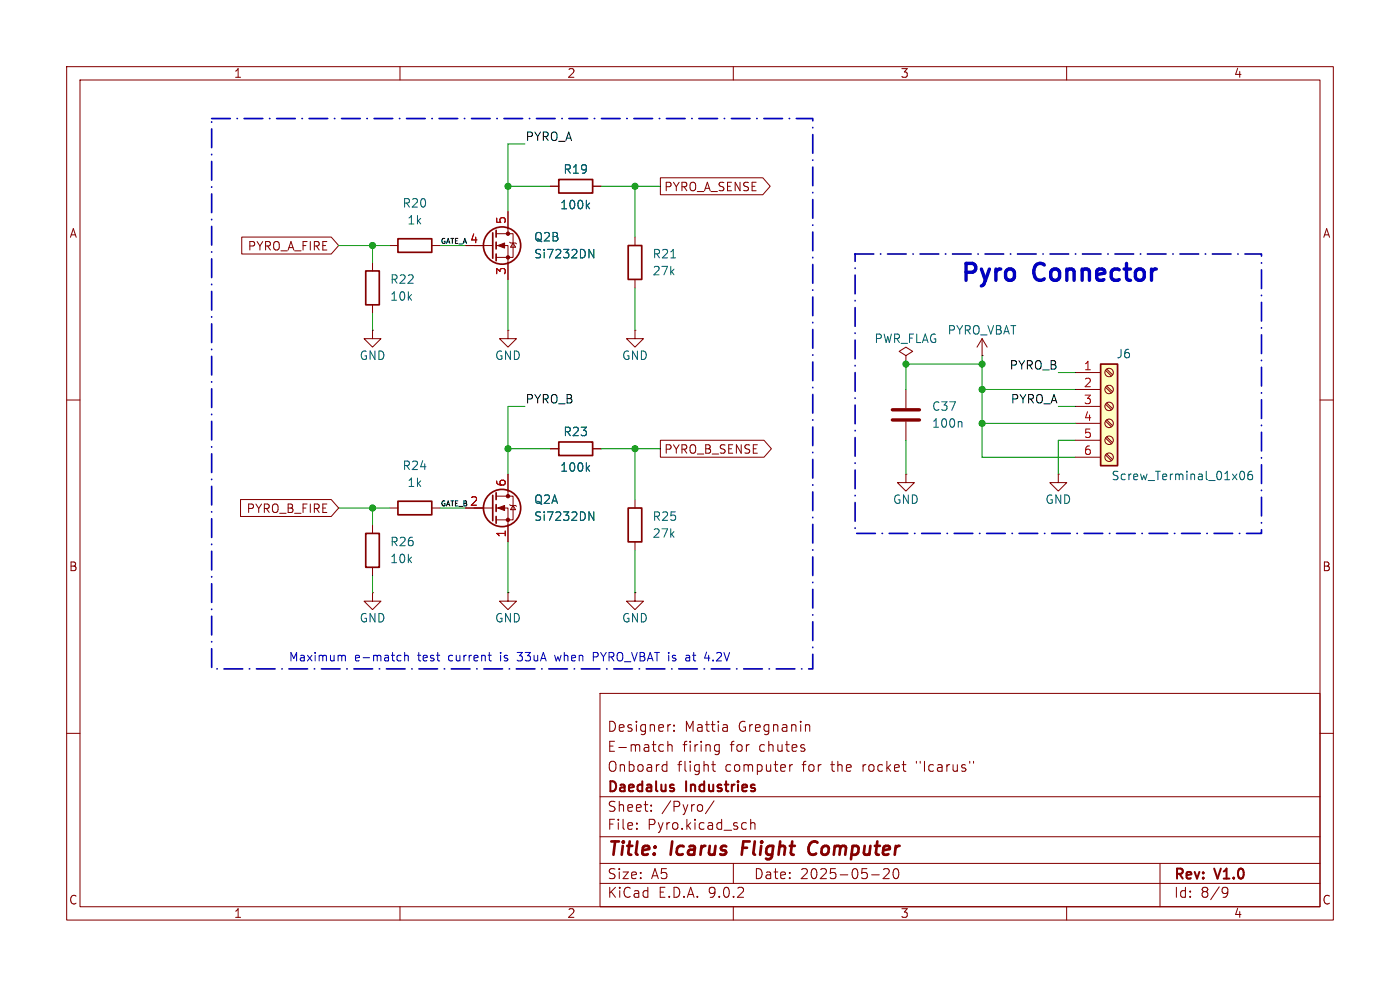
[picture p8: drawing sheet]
(kicad_sch
 (version 20250114)
 (generator "eeschema")
 (generator_version "9.0")
 (paper "A5")
 (title_block
  (title "Icarus Flight Computer")
  (date "2025-05-20")
  (rev "V1.0")
  (company "Daedalus Industries")
  (comment 1 "Onboard flight computer for the rocket \"Icarus\"")
  (comment 2 "E-match firing for chutes")
  (comment 3 "Designer: Mattia Gregnanin"))
 (lib_symbols
  (symbol "Connector:Screw_Terminal_01x06"
   (pin_names
    (offset 1.016) (hide yes)) (exclude_from_sim no) (in_bom yes) (on_board yes)
   (property "Reference" "J" (at 0 7.62 0) (effects (font (size 1.27 1.27))))
   (property "Value" "Screw_Terminal_01x06" (at 0 -10.16 0) (effects (font (size 1.27 1.27))))
   (property "Footprint" "" (at 0 0 0) (effects (font (size 1.27 1.27)) (hide yes)))
   (property "Datasheet" "~" (at 0 0 0) (effects (font (size 1.27 1.27)) (hide yes)))
   (property "Description" "Generic screw terminal, single row, 01x06, script generated (kicad-library-utils/schlib/autogen/connector/)" (at 0 0 0) (effects (font (size 1.27 1.27)) (hide yes)))
   (symbol "Screw_Terminal_01x06_1_1"
    (rectangle (start -1.27 6.35) (end 1.27 -8.89) (stroke (width 0.254) (type default)) (fill (type background)))
    (polyline (pts (xy -0.5334 5.4102) (xy 0.3302 4.572)) (stroke (width 0.1524) (type default)) (fill (type none)))
    (polyline (pts (xy -0.5334 2.8702) (xy 0.3302 2.032)) (stroke (width 0.1524) (type default)) (fill (type none)))
    (polyline (pts (xy -0.5334 0.3302) (xy 0.3302 -0.508)) (stroke (width 0.1524) (type default)) (fill (type none)))
    (polyline (pts (xy -0.5334 -2.2098) (xy 0.3302 -3.048)) (stroke (width 0.1524) (type default)) (fill (type none)))
    (polyline (pts (xy -0.5334 -4.7498) (xy 0.3302 -5.588)) (stroke (width 0.1524) (type default)) (fill (type none)))
    (polyline (pts (xy -0.5334 -7.2898) (xy 0.3302 -8.128)) (stroke (width 0.1524) (type default)) (fill (type none)))
    (polyline (pts (xy -0.3556 5.588) (xy 0.508 4.7498)) (stroke (width 0.1524) (type default)) (fill (type none)))
    (polyline (pts (xy -0.3556 3.048) (xy 0.508 2.2098)) (stroke (width 0.1524) (type default)) (fill (type none)))
    (polyline (pts (xy -0.3556 0.508) (xy 0.508 -0.3302)) (stroke (width 0.1524) (type default)) (fill (type none)))
    (polyline (pts (xy -0.3556 -2.032) (xy 0.508 -2.8702)) (stroke (width 0.1524) (type default)) (fill (type none)))
    (polyline (pts (xy -0.3556 -4.572) (xy 0.508 -5.4102)) (stroke (width 0.1524) (type default)) (fill (type none)))
    (polyline (pts (xy -0.3556 -7.112) (xy 0.508 -7.9502)) (stroke (width 0.1524) (type default)) (fill (type none)))
    (circle (center 0 5.08) (radius 0.635) (stroke (width 0.1524) (type default)) (fill (type none)))
    (circle (center 0 2.54) (radius 0.635) (stroke (width 0.1524) (type default)) (fill (type none)))
    (circle (center 0 0) (radius 0.635) (stroke (width 0.1524) (type default)) (fill (type none)))
    (circle (center 0 -2.54) (radius 0.635) (stroke (width 0.1524) (type default)) (fill (type none)))
    (circle (center 0 -5.08) (radius 0.635) (stroke (width 0.1524) (type default)) (fill (type none)))
    (circle (center 0 -7.62) (radius 0.635) (stroke (width 0.1524) (type default)) (fill (type none)))
    (pin passive line (at -5.08 5.08 0) (length 3.81) (name "Pin_1" (effects (font (size 1.27 1.27)))) (number "1" (effects (font (size 1.27 1.27)))))
    (pin passive line (at -5.08 2.54 0) (length 3.81) (name "Pin_2" (effects (font (size 1.27 1.27)))) (number "2" (effects (font (size 1.27 1.27)))))
    (pin passive line (at -5.08 0 0) (length 3.81) (name "Pin_3" (effects (font (size 1.27 1.27)))) (number "3" (effects (font (size 1.27 1.27)))))
    (pin passive line (at -5.08 -2.54 0) (length 3.81) (name "Pin_4" (effects (font (size 1.27 1.27)))) (number "4" (effects (font (size 1.27 1.27)))))
    (pin passive line (at -5.08 -5.08 0) (length 3.81) (name "Pin_5" (effects (font (size 1.27 1.27)))) (number "5" (effects (font (size 1.27 1.27)))))
    (pin passive line (at -5.08 -7.62 0) (length 3.81) (name "Pin_6" (effects (font (size 1.27 1.27)))) (number "6" (effects (font (size 1.27 1.27))))))
   (embedded_fonts no))
  (symbol "Device:C"
   (pin_numbers (hide yes))
   (pin_names
    (offset 0.254)) (exclude_from_sim no) (in_bom yes) (on_board yes)
   (property "Reference" "C" (at 0.635 2.54 0) (effects (font (size 1.27 1.27)) (justify left)))
   (property "Value" "C" (at 0.635 -2.54 0) (effects (font (size 1.27 1.27)) (justify left)))
   (property "Footprint" "" (at 0.9652 -3.81 0) (effects (font (size 1.27 1.27)) (hide yes)))
   (property "Datasheet" "~" (at 0 0 0) (effects (font (size 1.27 1.27)) (hide yes)))
   (property "Description" "Unpolarized capacitor" (at 0 0 0) (effects (font (size 1.27 1.27)) (hide yes)))
   (symbol "C_0_1"
    (polyline (pts (xy -2.032 0.762) (xy 2.032 0.762)) (stroke (width 0.508) (type default)) (fill (type none)))
    (polyline (pts (xy -2.032 -0.762) (xy 2.032 -0.762)) (stroke (width 0.508) (type default)) (fill (type none))))
   (symbol "C_1_1"
    (pin passive line (at 0 3.81 270) (length 2.794) (name "~" (effects (font (size 1.27 1.27)))) (number "1" (effects (font (size 1.27 1.27)))))
    (pin passive line (at 0 -3.81 90) (length 2.794) (name "~" (effects (font (size 1.27 1.27)))) (number "2" (effects (font (size 1.27 1.27))))))
   (embedded_fonts no))
  (symbol "Device:R"
   (pin_numbers (hide yes))
   (pin_names
    (offset 0)) (exclude_from_sim no) (in_bom yes) (on_board yes)
   (property "Reference" "R" (at 2.032 0 90) (effects (font (size 1.27 1.27))))
   (property "Value" "R" (at 0 0 90) (effects (font (size 1.27 1.27))))
   (property "Footprint" "" (at -1.778 0 90) (effects (font (size 1.27 1.27)) (hide yes)))
   (property "Datasheet" "~" (at 0 0 0) (effects (font (size 1.27 1.27)) (hide yes)))
   (property "Description" "Resistor" (at 0 0 0) (effects (font (size 1.27 1.27)) (hide yes)))
   (symbol "R_0_1"
    (rectangle (start -1.016 -2.54) (end 1.016 2.54) (stroke (width 0.254) (type default)) (fill (type none))))
   (symbol "R_1_1"
    (pin passive line (at 0 3.81 270) (length 1.27) (name "~" (effects (font (size 1.27 1.27)))) (number "1" (effects (font (size 1.27 1.27)))))
    (pin passive line (at 0 -3.81 90) (length 1.27) (name "~" (effects (font (size 1.27 1.27)))) (number "2" (effects (font (size 1.27 1.27))))))
   (embedded_fonts no))
  (symbol "My_Transistor:Si7232DN"
   (pin_names (hide yes)) (exclude_from_sim no) (in_bom yes) (on_board yes)
   (property "Reference" "Q" (at 3.556 3.302 0) (effects (font (size 1.27 1.27))))
   (property "Value" "Si7232DN" (at 7.62 -4.064 0) (effects (font (size 1.27 1.27))))
   (property "Footprint" "Package_SO:Vishay_PowerPAK_1212-8_Dual" (at 0 0 0) (effects (font (size 1.27 1.27)) (hide yes)))
   (property "Datasheet" "https://www.vishay.com/docs/68986/si7232dn.pdf" (at 0 0 0) (effects (font (size 1.27 1.27)) (hide yes)))
   (property "Description" "10A Id, 20V Vds, 164mOhm Ron, PowerPAK-8" (at 0 0 0) (effects (font (size 1.27 1.27)) (hide yes)))
   (symbol "Si7232DN_0_1"
    (polyline (pts (xy -1.016 1.905) (xy -1.016 -1.905)) (stroke (width 0.254) (type default)) (fill (type none)))
    (polyline (pts (xy -1.016 0) (xy -3.81 0)) (stroke (width 0) (type default)) (fill (type none)))
    (polyline (pts (xy -0.508 2.286) (xy -0.508 1.27)) (stroke (width 0.254) (type default)) (fill (type none)))
    (polyline (pts (xy -0.508 0.508) (xy -0.508 -0.508)) (stroke (width 0.254) (type default)) (fill (type none)))
    (polyline (pts (xy -0.508 -1.27) (xy -0.508 -2.286)) (stroke (width 0.254) (type default)) (fill (type none)))
    (polyline (pts (xy -0.508 -1.778) (xy 2.032 -1.778) (xy 2.032 1.778) (xy -0.508 1.778)) (stroke (width 0) (type default)) (fill (type none)))
    (polyline (pts (xy -0.254 0) (xy 0.762 0.381) (xy 0.762 -0.381) (xy -0.254 0)) (stroke (width 0) (type default)) (fill (type outline)))
    (circle (center 0.381 0) (radius 2.794) (stroke (width 0.254) (type default)) (fill (type none)))
    (polyline (pts (xy 1.27 2.54) (xy 1.27 1.778)) (stroke (width 0) (type default)) (fill (type none)))
    (circle (center 1.27 1.778) (radius 0.254) (stroke (width 0) (type default)) (fill (type outline)))
    (circle (center 1.27 -1.778) (radius 0.254) (stroke (width 0) (type default)) (fill (type outline)))
    (polyline (pts (xy 1.27 -2.54) (xy 1.27 0) (xy -0.508 0)) (stroke (width 0) (type default)) (fill (type none)))
    (polyline (pts (xy 1.524 0.508) (xy 1.651 0.381) (xy 2.413 0.381) (xy 2.54 0.254)) (stroke (width 0) (type default)) (fill (type none)))
    (polyline (pts (xy 2.032 0.381) (xy 1.651 -0.254) (xy 2.413 -0.254) (xy 2.032 0.381)) (stroke (width 0) (type default)) (fill (type none))))
   (symbol "Si7232DN_1_1"
    (pin input line (at -5.08 0 0) (length 2.54) (name "G" (effects (font (size 1.27 1.27)))) (number "2" (effects (font (size 1.27 1.27)))))
    (pin passive line (at 1.27 5.08 270) (length 2.54) (name "D" (effects (font (size 1.27 1.27)))) (number "6" (effects (font (size 1.27 1.27)))))
    (pin passive line (at 1.27 -5.08 90) (length 2.54) (name "S" (effects (font (size 1.27 1.27)))) (number "1" (effects (font (size 1.27 1.27))))))
   (symbol "Si7232DN_2_1"
    (pin input line (at -5.08 0 0) (length 2.54) (name "G" (effects (font (size 1.27 1.27)))) (number "4" (effects (font (size 1.27 1.27)))))
    (pin passive line (at 1.27 5.08 270) (length 2.54) (name "D" (effects (font (size 1.27 1.27)))) (number "5" (effects (font (size 1.27 1.27)))))
    (pin passive line (at 1.27 -5.08 90) (length 2.54) (name "S" (effects (font (size 1.27 1.27)))) (number "3" (effects (font (size 1.27 1.27))))))
   (embedded_fonts no))
  (symbol "power:+BATT"
   (power)
   (pin_numbers (hide yes))
   (pin_names
    (offset 0) (hide yes)) (exclude_from_sim no) (in_bom yes) (on_board yes)
   (property "Reference" "#PWR" (at 0 -3.81 0) (effects (font (size 1.27 1.27)) (hide yes)))
   (property "Value" "+BATT" (at 0 3.556 0) (effects (font (size 1.27 1.27))))
   (property "Footprint" "" (at 0 0 0) (effects (font (size 1.27 1.27)) (hide yes)))
   (property "Datasheet" "" (at 0 0 0) (effects (font (size 1.27 1.27)) (hide yes)))
   (property "Description" "Power symbol creates a global label with name \"+BATT\"" (at 0 0 0) (effects (font (size 1.27 1.27)) (hide yes)))
   (symbol "+BATT_0_1"
    (polyline (pts (xy -0.762 1.27) (xy 0 2.54)) (stroke (width 0) (type default)) (fill (type none)))
    (polyline (pts (xy 0 2.54) (xy 0.762 1.27)) (stroke (width 0) (type default)) (fill (type none)))
    (polyline (pts (xy 0 0) (xy 0 2.54)) (stroke (width 0) (type default)) (fill (type none))))
   (symbol "+BATT_1_1"
    (pin power_in line (at 0 0 90) (length 0) (name "~" (effects (font (size 1.27 1.27)))) (number "1" (effects (font (size 1.27 1.27))))))
   (embedded_fonts no))
  (symbol "power:GND"
   (power)
   (pin_numbers (hide yes))
   (pin_names
    (offset 0) (hide yes)) (exclude_from_sim no) (in_bom yes) (on_board yes)
   (property "Reference" "#PWR" (at 0 -6.35 0) (effects (font (size 1.27 1.27)) (hide yes)))
   (property "Value" "GND" (at 0 -3.81 0) (effects (font (size 1.27 1.27))))
   (property "Footprint" "" (at 0 0 0) (effects (font (size 1.27 1.27)) (hide yes)))
   (property "Datasheet" "" (at 0 0 0) (effects (font (size 1.27 1.27)) (hide yes)))
   (property "Description" "Power symbol creates a global label with name \"GND\" , ground" (at 0 0 0) (effects (font (size 1.27 1.27)) (hide yes)))
   (symbol "GND_0_1"
    (polyline (pts (xy 0 0) (xy 0 -1.27) (xy 1.27 -1.27) (xy 0 -2.54) (xy -1.27 -1.27) (xy 0 -1.27)) (stroke (width 0) (type default)) (fill (type none))))
   (symbol "GND_1_1"
    (pin power_in line (at 0 0 270) (length 0) (name "~" (effects (font (size 1.27 1.27)))) (number "1" (effects (font (size 1.27 1.27))))))
   (embedded_fonts no))
  (symbol "power:PWR_FLAG"
   (power)
   (pin_numbers (hide yes))
   (pin_names
    (offset 0) (hide yes)) (exclude_from_sim no) (in_bom yes) (on_board yes)
   (property "Reference" "#FLG" (at 0 1.905 0) (effects (font (size 1.27 1.27)) (hide yes)))
   (property "Value" "PWR_FLAG" (at 0 3.81 0) (effects (font (size 1.27 1.27))))
   (property "Footprint" "" (at 0 0 0) (effects (font (size 1.27 1.27)) (hide yes)))
   (property "Datasheet" "~" (at 0 0 0) (effects (font (size 1.27 1.27)) (hide yes)))
   (property "Description" "Special symbol for telling ERC where power comes from" (at 0 0 0) (effects (font (size 1.27 1.27)) (hide yes)))
   (symbol "PWR_FLAG_0_0"
    (pin power_out line (at 0 0 90) (length 0) (name "~" (effects (font (size 1.27 1.27)))) (number "1" (effects (font (size 1.27 1.27))))))
   (symbol "PWR_FLAG_0_1"
    (polyline (pts (xy 0 0) (xy 0 1.27) (xy -1.016 1.905) (xy 0 2.54) (xy 1.016 1.905) (xy 0 1.27)) (stroke (width 0) (type default)) (fill (type none))))
   (embedded_fonts no)))
 (rectangle
  (start 31.75 17.78)
  (end 121.92 100.33)
  (stroke (width 0.254) (type dash_dot))
  (fill (type none)))
 (rectangle
  (start 128.27 38.1)
  (end 189.23 80.01)
  (stroke (width 0.254) (type dash_dot))
  (fill (type none)))
 (text "Maximum e-match test current is 33uA when PYRO_VBAT is at 4.2V"
  (exclude_from_sim no)
  (at 76.454 98.806 0)
  (effects (font (size 1.27 1.27))))
 (text "Pyro Connector"
  (exclude_from_sim no)
  (at 159.004 41.148 0)
  (effects (font (size 2.54 2.54) (thickness 0.508)
    (bold yes))))
 (junction
  (at 135.89 54.61)
  (diameter 0)
  (color 0 0 0 0))
 (junction
  (at 147.32 54.61)
  (diameter 0)
  (color 0 0 0 0))
 (junction
  (at 55.88 36.83)
  (diameter 0)
  (color 0 0 0 0))
 (junction
  (at 55.88 76.2)
  (diameter 0)
  (color 0 0 0 0))
 (junction
  (at 147.32 58.42)
  (diameter 0)
  (color 0 0 0 0))
 (junction
  (at 76.2 67.31)
  (diameter 0)
  (color 0 0 0 0))
 (junction
  (at 76.2 27.94)
  (diameter 0)
  (color 0 0 0 0))
 (junction
  (at 95.25 67.31)
  (diameter 0)
  (color 0 0 0 0))
 (junction
  (at 95.25 27.94)
  (diameter 0)
  (color 0 0 0 0))
 (junction
  (at 147.32 63.5)
  (diameter 0)
  (color 0 0 0 0))
 (wire
  (pts (xy 135.89 54.61) (xy 135.89 58.42))
  (stroke (width 0) (type default)))
 (wire
  (pts (xy 147.32 63.5) (xy 161.29 63.5))
  (stroke (width 0) (type default)))
 (wire
  (pts (xy 95.25 88.9) (xy 95.25 82.55))
  (stroke (width 0) (type default)))
 (wire
  (pts (xy 66.04 36.83) (xy 69.85 36.83))
  (stroke (width 0) (type default)))
 (wire
  (pts (xy 95.25 27.94) (xy 95.25 35.56))
  (stroke (width 0) (type default)))
 (wire
  (pts (xy 76.2 81.28) (xy 76.2 88.9))
  (stroke (width 0) (type default)))
 (wire
  (pts (xy 147.32 68.58) (xy 161.29 68.58))
  (stroke (width 0) (type default)))
 (wire
  (pts (xy 76.2 21.59) (xy 78.74 21.59))
  (stroke (width 0) (type default)))
 (wire
  (pts (xy 147.32 58.42) (xy 147.32 63.5))
  (stroke (width 0) (type default)))
 (wire
  (pts (xy 158.75 66.04) (xy 161.29 66.04))
  (stroke (width 0) (type default)))
 (wire
  (pts (xy 55.88 88.9) (xy 55.88 86.36))
  (stroke (width 0) (type default)))
 (wire
  (pts (xy 135.89 66.04) (xy 135.89 71.12))
  (stroke (width 0) (type default)))
 (wire
  (pts (xy 90.17 27.94) (xy 95.25 27.94))
  (stroke (width 0) (type default)))
 (wire
  (pts (xy 95.25 27.94) (xy 99.06 27.94))
  (stroke (width 0) (type default)))
 (wire
  (pts (xy 76.2 27.94) (xy 76.2 21.59))
  (stroke (width 0) (type default)))
 (wire
  (pts (xy 147.32 54.61) (xy 135.89 54.61))
  (stroke (width 0) (type default)))
 (wire
  (pts (xy 76.2 67.31) (xy 76.2 60.96))
  (stroke (width 0) (type default)))
 (wire
  (pts (xy 95.25 67.31) (xy 95.25 74.93))
  (stroke (width 0) (type default)))
 (wire
  (pts (xy 76.2 31.75) (xy 76.2 27.94))
  (stroke (width 0) (type default)))
 (wire
  (pts (xy 95.25 49.53) (xy 95.25 43.18))
  (stroke (width 0) (type default)))
 (wire
  (pts (xy 158.75 60.96) (xy 161.29 60.96))
  (stroke (width 0) (type default)))
 (wire
  (pts (xy 147.32 53.34) (xy 147.32 54.61))
  (stroke (width 0) (type default)))
 (wire
  (pts (xy 147.32 54.61) (xy 147.32 58.42))
  (stroke (width 0) (type default)))
 (wire
  (pts (xy 76.2 27.94) (xy 82.55 27.94))
  (stroke (width 0) (type default)))
 (wire
  (pts (xy 55.88 76.2) (xy 58.42 76.2))
  (stroke (width 0) (type default)))
 (wire
  (pts (xy 158.75 55.88) (xy 161.29 55.88))
  (stroke (width 0) (type default)))
 (wire
  (pts (xy 158.75 71.12) (xy 158.75 66.04))
  (stroke (width 0) (type default)))
 (wire
  (pts (xy 147.32 58.42) (xy 161.29 58.42))
  (stroke (width 0) (type default)))
 (wire
  (pts (xy 50.8 76.2) (xy 55.88 76.2))
  (stroke (width 0) (type default)))
 (wire
  (pts (xy 76.2 71.12) (xy 76.2 67.31))
  (stroke (width 0) (type default)))
 (wire
  (pts (xy 66.04 76.2) (xy 69.85 76.2))
  (stroke (width 0) (type default)))
 (wire
  (pts (xy 55.88 76.2) (xy 55.88 78.74))
  (stroke (width 0) (type default)))
 (wire
  (pts (xy 50.8 36.83) (xy 55.88 36.83))
  (stroke (width 0) (type default)))
 (wire
  (pts (xy 55.88 36.83) (xy 55.88 39.37))
  (stroke (width 0) (type default)))
 (wire
  (pts (xy 147.32 63.5) (xy 147.32 68.58))
  (stroke (width 0) (type default)))
 (wire
  (pts (xy 95.25 67.31) (xy 99.06 67.31))
  (stroke (width 0) (type default)))
 (wire
  (pts (xy 76.2 60.96) (xy 78.74 60.96))
  (stroke (width 0) (type default)))
 (wire
  (pts (xy 76.2 67.31) (xy 82.55 67.31))
  (stroke (width 0) (type default)))
 (wire
  (pts (xy 90.17 67.31) (xy 95.25 67.31))
  (stroke (width 0) (type default)))
 (wire
  (pts (xy 76.2 41.91) (xy 76.2 49.53))
  (stroke (width 0) (type default)))
 (wire
  (pts (xy 55.88 49.53) (xy 55.88 46.99))
  (stroke (width 0) (type default)))
 (wire
  (pts (xy 55.88 36.83) (xy 58.42 36.83))
  (stroke (width 0) (type default)))
 (label "GATE_B"
  (at 66.04 76.2 0)
  (effects (font (size 0.762 0.762)) (justify left bottom)))
 (label "PYRO_A"
  (at 158.75 60.96 180)
  (effects (font (size 1.27 1.27)) (justify right bottom)))
 (label "GATE_A"
  (at 66.04 36.83 0)
  (effects (font (size 0.762 0.762)) (justify left bottom)))
 (label "PYRO_A"
  (at 78.74 21.59 0)
  (effects (font (size 1.27 1.27)) (justify left bottom)))
 (label "PYRO_B"
  (at 158.75 55.88 180)
  (effects (font (size 1.27 1.27)) (justify right bottom)))
 (label "PYRO_B"
  (at 78.74 60.96 0)
  (effects (font (size 1.27 1.27)) (justify left bottom)))
 (global_label "PYRO_B_FIRE"
  (shape input)
  (at 50.8 76.2 180)
  (fields_autoplaced yes)
  (effects (font (size 1.27 1.27)) (justify right))
  (property "Intersheetrefs" "${INTERSHEET_REFS}" (at 35.5381 76.2 0) (effects (font (size 1.27 1.27)) (justify right) (hide yes))))
 (global_label "PYRO_A_FIRE"
  (shape input)
  (at 50.8 36.83 180)
  (fields_autoplaced yes)
  (effects (font (size 1.27 1.27)) (justify right))
  (property "Intersheetrefs" "${INTERSHEET_REFS}" (at 35.7195 36.83 0) (effects (font (size 1.27 1.27)) (justify right) (hide yes))))
 (global_label "PYRO_A_SENSE"
  (shape output)
  (at 99.06 27.94 0)
  (fields_autoplaced yes)
  (effects (font (size 1.27 1.27)) (justify left))
  (property "Intersheetrefs" "${INTERSHEET_REFS}" (at 116.0756 27.94 0) (effects (font (size 1.27 1.27)) (justify left) (hide yes))))
 (global_label "PYRO_B_SENSE"
  (shape output)
  (at 99.06 67.31 0)
  (fields_autoplaced yes)
  (effects (font (size 1.27 1.27)) (justify left))
  (property "Intersheetrefs" "${INTERSHEET_REFS}" (at 116.257 67.31 0) (effects (font (size 1.27 1.27)) (justify left) (hide yes))))
 (symbol
  (lib_id "power:GND")
  (at 95.25 49.53 0)
  (unit 1)
  (exclude_from_sim no)
  (in_bom yes)
  (on_board yes)
  (dnp no)
  (property "Reference" "#PWR092" (at 95.25 55.88 0) (effects (font (size 1.27 1.27)) (hide yes)))
  (property "Value" "GND" (at 95.25 53.34 0) (effects (font (size 1.27 1.27))))
  (property "Footprint" "" (at 95.25 49.53 0) (effects (font (size 1.27 1.27)) (hide yes)))
  (property "Datasheet" "" (at 95.25 49.53 0) (effects (font (size 1.27 1.27)) (hide yes)))
  (property "Description" "Power symbol creates a global label with name \"GND\" , ground" (at 95.25 49.53 0) (effects (font (size 1.27 1.27)) (hide yes)))
  (pin "1"))
 (symbol
  (lib_id "Device:R")
  (at 86.36 27.94 90)
  (unit 1)
  (exclude_from_sim no)
  (in_bom yes)
  (on_board yes)
  (dnp no)
  (property "Reference" "R19" (at 86.36 25.4 90) (effects (font (size 1.27 1.27))))
  (property "Value" "100k" (at 86.36 30.734 90) (effects (font (size 1.27 1.27))))
  (property "Footprint" "Resistor_SMD:R_0402_1005Metric" (at 86.36 29.718 90) (effects (font (size 1.27 1.27)) (hide yes)))
  (property "Datasheet" "~" (at 86.36 27.94 0) (effects (font (size 1.27 1.27)) (hide yes)))
  (property "Description" "Resistor" (at 86.36 27.94 0) (effects (font (size 1.27 1.27)) (hide yes)))
  (property "MPN" "C25741" (at 86.36 27.94 0) (effects (font (size 1.27 1.27)) (hide yes)))
  (pin "1")
  (pin "2"))
 (symbol
  (lib_id "Device:R")
  (at 95.25 39.37 0)
  (unit 1)
  (exclude_from_sim no)
  (in_bom yes)
  (on_board yes)
  (dnp no)
  (fields_autoplaced yes)
  (property "Reference" "R21" (at 97.79 38.0999 0) (effects (font (size 1.27 1.27)) (justify left)))
  (property "Value" "27k" (at 97.79 40.6399 0) (effects (font (size 1.27 1.27)) (justify left)))
  (property "Footprint" "Resistor_SMD:R_0402_1005Metric" (at 93.472 39.37 90) (effects (font (size 1.27 1.27)) (hide yes)))
  (property "Datasheet" "~" (at 95.25 39.37 0) (effects (font (size 1.27 1.27)) (hide yes)))
  (property "Description" "Resistor" (at 95.25 39.37 0) (effects (font (size 1.27 1.27)) (hide yes)))
  (property "MPN" "C25771" (at 95.25 39.37 0) (effects (font (size 1.27 1.27)) (hide yes)))
  (pin "1")
  (pin "2"))
 (symbol
  (lib_id "Device:R")
  (at 62.23 36.83 90)
  (unit 1)
  (exclude_from_sim no)
  (in_bom yes)
  (on_board yes)
  (dnp no)
  (fields_autoplaced yes)
  (property "Reference" "R20" (at 62.23 30.48 90) (effects (font (size 1.27 1.27))))
  (property "Value" "1k" (at 62.23 33.02 90) (effects (font (size 1.27 1.27))))
  (property "Footprint" "Resistor_SMD:R_0402_1005Metric" (at 62.23 38.608 90) (effects (font (size 1.27 1.27)) (hide yes)))
  (property "Datasheet" "~" (at 62.23 36.83 0) (effects (font (size 1.27 1.27)) (hide yes)))
  (property "Description" "Resistor" (at 62.23 36.83 0) (effects (font (size 1.27 1.27)) (hide yes)))
  (property "MPN" "C11702" (at 62.23 36.83 0) (effects (font (size 1.27 1.27)) (hide yes)))
  (pin "2")
  (pin "1"))
 (symbol
  (lib_id "power:GND")
  (at 135.89 71.12 0)
  (mirror y)
  (unit 1)
  (exclude_from_sim no)
  (in_bom yes)
  (on_board yes)
  (dnp no)
  (property "Reference" "#PWR094" (at 135.89 77.47 0) (effects (font (size 1.27 1.27)) (hide yes)))
  (property "Value" "GND" (at 135.89 74.93 0) (effects (font (size 1.27 1.27))))
  (property "Footprint" "" (at 135.89 71.12 0) (effects (font (size 1.27 1.27)) (hide yes)))
  (property "Datasheet" "" (at 135.89 71.12 0) (effects (font (size 1.27 1.27)) (hide yes)))
  (property "Description" "Power symbol creates a global label with name \"GND\" , ground" (at 135.89 71.12 0) (effects (font (size 1.27 1.27)) (hide yes)))
  (pin "1"))
 (symbol
  (lib_id "power:GND")
  (at 55.88 88.9 0)
  (unit 1)
  (exclude_from_sim no)
  (in_bom yes)
  (on_board yes)
  (dnp no)
  (property "Reference" "#PWR096" (at 55.88 95.25 0) (effects (font (size 1.27 1.27)) (hide yes)))
  (property "Value" "GND" (at 55.88 92.71 0) (effects (font (size 1.27 1.27))))
  (property "Footprint" "" (at 55.88 88.9 0) (effects (font (size 1.27 1.27)) (hide yes)))
  (property "Datasheet" "" (at 55.88 88.9 0) (effects (font (size 1.27 1.27)) (hide yes)))
  (property "Description" "Power symbol creates a global label with name \"GND\" , ground" (at 55.88 88.9 0) (effects (font (size 1.27 1.27)) (hide yes)))
  (pin "1"))
 (symbol
  (lib_id "power:GND")
  (at 76.2 49.53 0)
  (unit 1)
  (exclude_from_sim no)
  (in_bom yes)
  (on_board yes)
  (dnp no)
  (property "Reference" "#PWR091" (at 76.2 55.88 0) (effects (font (size 1.27 1.27)) (hide yes)))
  (property "Value" "GND" (at 76.2 53.34 0) (effects (font (size 1.27 1.27))))
  (property "Footprint" "" (at 76.2 49.53 0) (effects (font (size 1.27 1.27)) (hide yes)))
  (property "Datasheet" "" (at 76.2 49.53 0) (effects (font (size 1.27 1.27)) (hide yes)))
  (property "Description" "Power symbol creates a global label with name \"GND\" , ground" (at 76.2 49.53 0) (effects (font (size 1.27 1.27)) (hide yes)))
  (pin "1"))
 (symbol
  (lib_id "power:+BATT")
  (at 147.32 53.34 0)
  (unit 1)
  (exclude_from_sim no)
  (in_bom yes)
  (on_board yes)
  (dnp no)
  (property "Reference" "#PWR093" (at 147.32 57.15 0) (effects (font (size 1.27 1.27)) (hide yes)))
  (property "Value" "PYRO_VBAT" (at 147.32 49.53 0) (effects (font (size 1.27 1.27))))
  (property "Footprint" "" (at 147.32 53.34 0) (effects (font (size 1.27 1.27)) (hide yes)))
  (property "Datasheet" "" (at 147.32 53.34 0) (effects (font (size 1.27 1.27)) (hide yes)))
  (property "Description" "Power symbol creates a global label with name \"+BATT\"" (at 147.32 53.34 0) (effects (font (size 1.27 1.27)) (hide yes)))
  (pin "1"))
 (symbol
  (lib_id "Device:R")
  (at 55.88 82.55 0)
  (unit 1)
  (exclude_from_sim no)
  (in_bom yes)
  (on_board yes)
  (dnp no)
  (fields_autoplaced yes)
  (property "Reference" "R26" (at 58.42 81.2799 0) (effects (font (size 1.27 1.27)) (justify left)))
  (property "Value" "10k" (at 58.42 83.8199 0) (effects (font (size 1.27 1.27)) (justify left)))
  (property "Footprint" "Resistor_SMD:R_0402_1005Metric" (at 54.102 82.55 90) (effects (font (size 1.27 1.27)) (hide yes)))
  (property "Datasheet" "~" (at 55.88 82.55 0) (effects (font (size 1.27 1.27)) (hide yes)))
  (property "Description" "Resistor" (at 55.88 82.55 0) (effects (font (size 1.27 1.27)) (hide yes)))
  (property "MPN" "C25531" (at 55.88 82.55 0) (effects (font (size 1.27 1.27)) (hide yes)))
  (pin "1")
  (pin "2"))
 (symbol
  (lib_id "power:PWR_FLAG")
  (at 135.89 54.61 0)
  (unit 1)
  (exclude_from_sim no)
  (in_bom yes)
  (on_board yes)
  (dnp no)
  (property "Reference" "#FLG04" (at 135.89 52.705 0) (effects (font (size 1.27 1.27)) (hide yes)))
  (property "Value" "PWR_FLAG" (at 135.89 50.8 0) (effects (font (size 1.27 1.27))))
  (property "Footprint" "" (at 135.89 54.61 0) (effects (font (size 1.27 1.27)) (hide yes)))
  (property "Datasheet" "~" (at 135.89 54.61 0) (effects (font (size 1.27 1.27)) (hide yes)))
  (property "Description" "Special symbol for telling ERC where power comes from" (at 135.89 54.61 0) (effects (font (size 1.27 1.27)) (hide yes)))
  (pin "1"))
 (symbol
  (lib_id "power:GND")
  (at 95.25 88.9 0)
  (unit 1)
  (exclude_from_sim no)
  (in_bom yes)
  (on_board yes)
  (dnp no)
  (property "Reference" "#PWR098" (at 95.25 95.25 0) (effects (font (size 1.27 1.27)) (hide yes)))
  (property "Value" "GND" (at 95.25 92.71 0) (effects (font (size 1.27 1.27))))
  (property "Footprint" "" (at 95.25 88.9 0) (effects (font (size 1.27 1.27)) (hide yes)))
  (property "Datasheet" "" (at 95.25 88.9 0) (effects (font (size 1.27 1.27)) (hide yes)))
  (property "Description" "Power symbol creates a global label with name \"GND\" , ground" (at 95.25 88.9 0) (effects (font (size 1.27 1.27)) (hide yes)))
  (pin "1"))
 (symbol
  (lib_id "power:GND")
  (at 55.88 49.53 0)
  (unit 1)
  (exclude_from_sim no)
  (in_bom yes)
  (on_board yes)
  (dnp no)
  (property "Reference" "#PWR090" (at 55.88 55.88 0) (effects (font (size 1.27 1.27)) (hide yes)))
  (property "Value" "GND" (at 55.88 53.34 0) (effects (font (size 1.27 1.27))))
  (property "Footprint" "" (at 55.88 49.53 0) (effects (font (size 1.27 1.27)) (hide yes)))
  (property "Datasheet" "" (at 55.88 49.53 0) (effects (font (size 1.27 1.27)) (hide yes)))
  (property "Description" "Power symbol creates a global label with name \"GND\" , ground" (at 55.88 49.53 0) (effects (font (size 1.27 1.27)) (hide yes)))
  (pin "1"))
 (symbol
  (lib_id "Connector:Screw_Terminal_01x06")
  (at 166.37 60.96 0)
  (unit 1)
  (exclude_from_sim no)
  (in_bom yes)
  (on_board yes)
  (dnp no)
  (property "Reference" "J6" (at 167.386 53.086 0) (effects (font (size 1.27 1.27)) (justify left)))
  (property "Value" "Screw_Terminal_01x06" (at 166.624 71.374 0) (effects (font (size 1.27 1.27)) (justify left)))
  (property "Footprint" "TerminalBlock_Phoenix:TerminalBlock_Phoenix_MPT-0,5-6-2.54_1x06_P2.54mm_Horizontal" (at 166.37 60.96 0) (effects (font (size 1.27 1.27)) (hide yes)))
  (property "Datasheet" "~" (at 166.37 60.96 0) (effects (font (size 1.27 1.27)) (hide yes)))
  (property "Description" "Generic screw terminal, single row, 01x06, script generated (kicad-library-utils/schlib/autogen/connector/)" (at 166.37 60.96 0) (effects (font (size 1.27 1.27)) (hide yes)))
  (property "MPN" "C3817456" (at 166.37 60.96 0) (effects (font (size 1.27 1.27)) (hide yes)))
  (pin "3")
  (pin "2")
  (pin "1")
  (pin "6")
  (pin "5")
  (pin "4"))
 (symbol
  (lib_id "power:GND")
  (at 76.2 88.9 0)
  (unit 1)
  (exclude_from_sim no)
  (in_bom yes)
  (on_board yes)
  (dnp no)
  (property "Reference" "#PWR097" (at 76.2 95.25 0) (effects (font (size 1.27 1.27)) (hide yes)))
  (property "Value" "GND" (at 76.2 92.71 0) (effects (font (size 1.27 1.27))))
  (property "Footprint" "" (at 76.2 88.9 0) (effects (font (size 1.27 1.27)) (hide yes)))
  (property "Datasheet" "" (at 76.2 88.9 0) (effects (font (size 1.27 1.27)) (hide yes)))
  (property "Description" "Power symbol creates a global label with name \"GND\" , ground" (at 76.2 88.9 0) (effects (font (size 1.27 1.27)) (hide yes)))
  (pin "1"))
 (symbol
  (lib_id "Device:R")
  (at 62.23 76.2 90)
  (unit 1)
  (exclude_from_sim no)
  (in_bom yes)
  (on_board yes)
  (dnp no)
  (fields_autoplaced yes)
  (property "Reference" "R24" (at 62.23 69.85 90) (effects (font (size 1.27 1.27))))
  (property "Value" "1k" (at 62.23 72.39 90) (effects (font (size 1.27 1.27))))
  (property "Footprint" "Resistor_SMD:R_0402_1005Metric" (at 62.23 77.978 90) (effects (font (size 1.27 1.27)) (hide yes)))
  (property "Datasheet" "~" (at 62.23 76.2 0) (effects (font (size 1.27 1.27)) (hide yes)))
  (property "Description" "Resistor" (at 62.23 76.2 0) (effects (font (size 1.27 1.27)) (hide yes)))
  (property "MPN" "C11702" (at 62.23 76.2 0) (effects (font (size 1.27 1.27)) (hide yes)))
  (pin "2")
  (pin "1"))
 (symbol
  (lib_id "Device:C")
  (at 135.89 62.23 0)
  (unit 1)
  (exclude_from_sim no)
  (in_bom yes)
  (on_board yes)
  (dnp no)
  (fields_autoplaced yes)
  (property "Reference" "C37" (at 139.7 60.9599 0) (effects (font (size 1.27 1.27)) (justify left)))
  (property "Value" "100n" (at 139.7 63.4999 0) (effects (font (size 1.27 1.27)) (justify left)))
  (property "Footprint" "Capacitor_SMD:C_0402_1005Metric" (at 136.8552 66.04 0) (effects (font (size 1.27 1.27)) (hide yes)))
  (property "Datasheet" "~" (at 135.89 62.23 0) (effects (font (size 1.27 1.27)) (hide yes)))
  (property "Description" "Unpolarized capacitor" (at 135.89 62.23 0) (effects (font (size 1.27 1.27)) (hide yes)))
  (property "MPN" "C1525" (at 135.89 62.23 0) (effects (font (size 1.27 1.27)) (hide yes)))
  (pin "1")
  (pin "2"))
 (symbol
  (lib_id "My_Transistor:Si7232DN")
  (at 74.93 36.83 0)
  (unit 2)
  (exclude_from_sim no)
  (in_bom yes)
  (on_board yes)
  (dnp no)
  (fields_autoplaced yes)
  (property "Reference" "Q2" (at 80.01 35.5599 0) (effects (font (size 1.27 1.27)) (justify left)))
  (property "Value" "Si7232DN" (at 80.01 38.0999 0) (effects (font (size 1.27 1.27)) (justify left)))
  (property "Footprint" "Package_SO:Vishay_PowerPAK_1212-8_Dual" (at 74.93 36.83 0) (effects (font (size 1.27 1.27)) (hide yes)))
  (property "Datasheet" "https://www.vishay.com/docs/68986/si7232dn.pdf" (at 74.93 36.83 0) (effects (font (size 1.27 1.27)) (hide yes)))
  (property "Description" "10A Id, 20V Vds, 164mOhm Ron, PowerPAK-8" (at 74.93 36.83 0) (effects (font (size 1.27 1.27)) (hide yes)))
  (property "MPN" "C144854" (at 74.93 36.83 0) (effects (font (size 1.27 1.27)) (hide yes)))
  (pin "6")
  (pin "1")
  (pin "5")
  (pin "3")
  (pin "4")
  (pin "2"))
 (symbol
  (lib_id "Device:R")
  (at 86.36 67.31 90)
  (unit 1)
  (exclude_from_sim no)
  (in_bom yes)
  (on_board yes)
  (dnp no)
  (property "Reference" "R23" (at 86.36 64.77 90) (effects (font (size 1.27 1.27))))
  (property "Value" "100k" (at 86.36 70.104 90) (effects (font (size 1.27 1.27))))
  (property "Footprint" "Resistor_SMD:R_0402_1005Metric" (at 86.36 69.088 90) (effects (font (size 1.27 1.27)) (hide yes)))
  (property "Datasheet" "~" (at 86.36 67.31 0) (effects (font (size 1.27 1.27)) (hide yes)))
  (property "Description" "Resistor" (at 86.36 67.31 0) (effects (font (size 1.27 1.27)) (hide yes)))
  (property "MPN" "C25741" (at 86.36 67.31 0) (effects (font (size 1.27 1.27)) (hide yes)))
  (pin "1")
  (pin "2"))
 (symbol
  (lib_id "Device:R")
  (at 95.25 78.74 0)
  (unit 1)
  (exclude_from_sim no)
  (in_bom yes)
  (on_board yes)
  (dnp no)
  (fields_autoplaced yes)
  (property "Reference" "R25" (at 97.79 77.4699 0) (effects (font (size 1.27 1.27)) (justify left)))
  (property "Value" "27k" (at 97.79 80.0099 0) (effects (font (size 1.27 1.27)) (justify left)))
  (property "Footprint" "Resistor_SMD:R_0402_1005Metric" (at 93.472 78.74 90) (effects (font (size 1.27 1.27)) (hide yes)))
  (property "Datasheet" "~" (at 95.25 78.74 0) (effects (font (size 1.27 1.27)) (hide yes)))
  (property "Description" "Resistor" (at 95.25 78.74 0) (effects (font (size 1.27 1.27)) (hide yes)))
  (property "MPN" "C25771" (at 95.25 78.74 0) (effects (font (size 1.27 1.27)) (hide yes)))
  (pin "1")
  (pin "2"))
 (symbol
  (lib_id "Device:R")
  (at 55.88 43.18 0)
  (unit 1)
  (exclude_from_sim no)
  (in_bom yes)
  (on_board yes)
  (dnp no)
  (fields_autoplaced yes)
  (property "Reference" "R22" (at 58.42 41.9099 0) (effects (font (size 1.27 1.27)) (justify left)))
  (property "Value" "10k" (at 58.42 44.4499 0) (effects (font (size 1.27 1.27)) (justify left)))
  (property "Footprint" "Resistor_SMD:R_0402_1005Metric" (at 54.102 43.18 90) (effects (font (size 1.27 1.27)) (hide yes)))
  (property "Datasheet" "~" (at 55.88 43.18 0) (effects (font (size 1.27 1.27)) (hide yes)))
  (property "Description" "Resistor" (at 55.88 43.18 0) (effects (font (size 1.27 1.27)) (hide yes)))
  (property "MPN" "C25531" (at 55.88 43.18 0) (effects (font (size 1.27 1.27)) (hide yes)))
  (pin "1")
  (pin "2"))
 (symbol
  (lib_id "power:GND")
  (at 158.75 71.12 0)
  (unit 1)
  (exclude_from_sim no)
  (in_bom yes)
  (on_board yes)
  (dnp no)
  (property "Reference" "#PWR095" (at 158.75 77.47 0) (effects (font (size 1.27 1.27)) (hide yes)))
  (property "Value" "GND" (at 158.75 74.93 0) (effects (font (size 1.27 1.27))))
  (property "Footprint" "" (at 158.75 71.12 0) (effects (font (size 1.27 1.27)) (hide yes)))
  (property "Datasheet" "" (at 158.75 71.12 0) (effects (font (size 1.27 1.27)) (hide yes)))
  (property "Description" "Power symbol creates a global label with name \"GND\" , ground" (at 158.75 71.12 0) (effects (font (size 1.27 1.27)) (hide yes)))
  (pin "1"))
 (symbol
  (lib_id "My_Transistor:Si7232DN")
  (at 74.93 76.2 0)
  (unit 1)
  (exclude_from_sim no)
  (in_bom yes)
  (on_board yes)
  (dnp no)
  (fields_autoplaced yes)
  (property "Reference" "Q2" (at 80.01 74.9299 0) (effects (font (size 1.27 1.27)) (justify left)))
  (property "Value" "Si7232DN" (at 80.01 77.4699 0) (effects (font (size 1.27 1.27)) (justify left)))
  (property "Footprint" "Package_SO:Vishay_PowerPAK_1212-8_Dual" (at 74.93 76.2 0) (effects (font (size 1.27 1.27)) (hide yes)))
  (property "Datasheet" "https://www.vishay.com/docs/68986/si7232dn.pdf" (at 74.93 76.2 0) (effects (font (size 1.27 1.27)) (hide yes)))
  (property "Description" "10A Id, 20V Vds, 164mOhm Ron, PowerPAK-8" (at 74.93 76.2 0) (effects (font (size 1.27 1.27)) (hide yes)))
  (property "MPN" "C144854" (at 74.93 76.2 0) (effects (font (size 1.27 1.27)) (hide yes)))
  (pin "6")
  (pin "1")
  (pin "5")
  (pin "3")
  (pin "4")
  (pin "2")))
